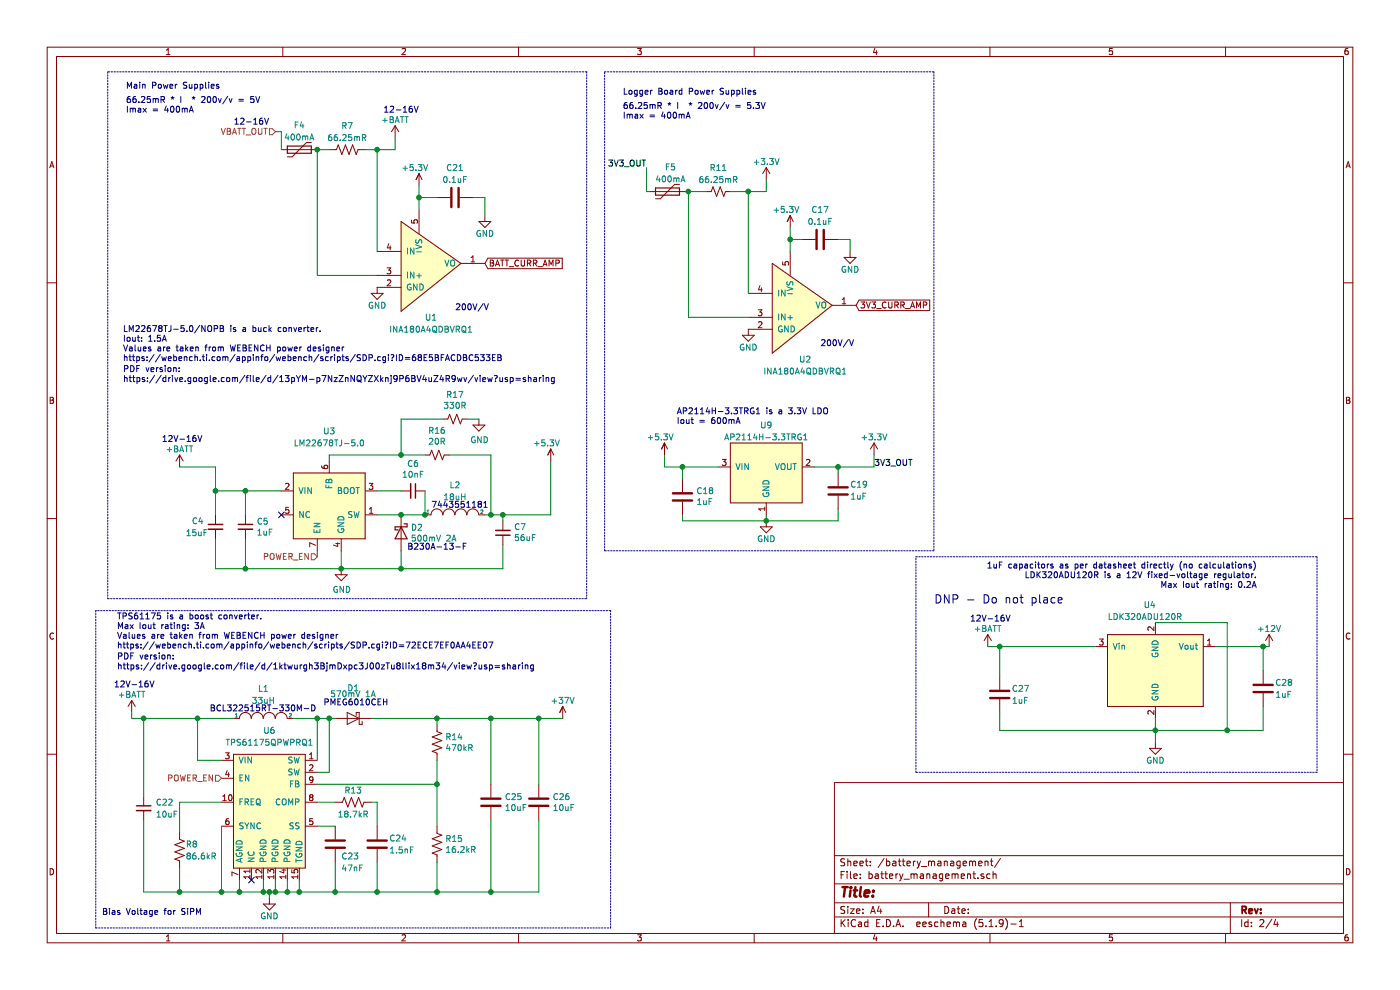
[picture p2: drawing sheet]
EESchema Schematic File Version 4
EELAYER 30 0
EELAYER END
$Descr A4 11693 8268
encoding utf-8
Sheet 2 4
Title ""
Date ""
Rev ""
Comp ""
Comment1 ""
Comment2 ""
Comment3 ""
Comment4 ""
$EndDescr
Text Notes 5200 800  0    50   ~ 0
Logger Board Power Supplies
Wire Notes Line
	7650 4650 11000 4650
Text Notes 5200 1000 0    50   ~ 0
66.25mR * I  * 200v/v = 5.3V\nImax = 400mA
Text Notes 6850 2900 0    50   ~ 0
200V/V
$Comp
L power:GND #PWR036
U 1 1
P 6400 4350
F 0 "#PWR036" H 6400 4100 50  0001 C CNN
F 1 "GND" H 6400 4200 50  0000 C CNN
F 2 "" H 6400 4350 50  0001 C CNN
F 3 "" H 6400 4350 50  0001 C CNN
	1    6400 4350
	1    0    0    -1  
$EndComp
$Comp
L Device:C C19
U 1 1
P 7000 4100
F 0 "C19" H 6900 4050 50  0000 R CNN
F 1 "1uF" H 6900 4150 50  0000 R CNN
F 2 "Capacitor_SMD:C_0805_2012Metric_Pad1.18x1.45mm_HandSolder" H 7038 3950 50  0001 C CNN
F 3 "~" H 7000 4100 50  0001 C CNN
	1    7000 4100
	-1   0    0    1   
$EndComp
$Comp
L Device:C C18
U 1 1
P 5700 4150
F 0 "C18" H 5585 4104 50  0000 R CNN
F 1 "1uF" H 5585 4195 50  0000 R CNN
F 2 "Capacitor_SMD:C_0805_2012Metric_Pad1.18x1.45mm_HandSolder" H 5738 4000 50  0001 C CNN
F 3 "~" H 5700 4150 50  0001 C CNN
	1    5700 4150
	-1   0    0    1   
$EndComp
$Comp
L power:GND #PWR031
U 1 1
P 7100 2100
F 0 "#PWR031" H 7100 1850 50  0001 C CNN
F 1 "GND" H 7100 1950 50  0000 C CNN
F 2 "" H 7100 2100 50  0001 C CNN
F 3 "" H 7100 2100 50  0001 C CNN
	1    7100 2100
	1    0    0    -1  
$EndComp
$Comp
L Device:C C17
U 1 1
P 6850 2000
F 0 "C17" V 6600 2000 50  0000 C CNN
F 1 "0.1uF" V 6700 2000 50  0000 C CNN
F 2 "Capacitor_SMD:C_0805_2012Metric_Pad1.18x1.45mm_HandSolder" H 6888 1850 50  0001 C CNN
F 3 "~" H 6850 2000 50  0001 C CNN
	1    6850 2000
	0    1    1    0   
$EndComp
Text GLabel 7150 2550 2    50   Input ~ 0
3V3_CURR_AMP
$Comp
L power:GND #PWR027
U 1 1
P 6250 2750
F 0 "#PWR027" H 6250 2500 50  0001 C CNN
F 1 "GND" H 6250 2600 50  0000 C CNN
F 2 "" H 6250 2750 50  0001 C CNN
F 3 "" H 6250 2750 50  0001 C CNN
	1    6250 2750
	1    0    0    -1  
$EndComp
$Comp
L payload2020_custom:+37V #PWR?01
U 1 1
P 4700 5950
F 0 "#PWR?01" H 4700 5950 50  0001 C CNN
F 1 "+37V" H 4700 6050 50  0000 C CNN
F 2 "" H 4700 5950 50  0001 C CNN
F 3 "" H 4700 5950 50  0001 C CNN
	1    4700 5950
	1    0    0    -1  
$EndComp
$Comp
L payload2020_custom:TPS61175QPWPRQ1 U6
U 1 1
P 2250 6650
F 0 "U6" H 2250 7200 50  0000 C CNN
F 1 "TPS61175QPWPRQ1" H 2250 7100 50  0000 C CNN
F 2 "Payload2020_custom:TPS61175_Q1_Footprint" H 2250 6650 50  0001 C CNN
F 3 "https://www.ti.com/lit/ds/symlink/tps61175.pdf?ts=1620964494413&ref_url=https%253A%252F%252Fwww.ti.com%252Fproduct%252FTPS61175" H 2250 6650 50  0001 C CNN
	1    2250 6650
	1    0    0    -1  
$EndComp
Text Notes 1750 5950 0    50   ~ 0
BCL322515RT-330M-D
$Comp
L pspice:INDUCTOR L1
U 1 1
P 2200 6000
F 0 "L1" H 2200 6250 50  0000 C CNN
F 1 "33uH" H 2200 6150 50  0000 C CNN
F 2 "Inductor_SMD:L_1210_3225Metric_Pad1.42x2.65mm_HandSolder" H 2200 6000 50  0001 C CNN
F 3 "https://product.tdk.com/system/files/dam/doc/product/inductor/inductor/smd/catalog/inductor_automotive_power_bcl322515rt-d_en.pdf" H 2200 6000 50  0001 C CNN
	1    2200 6000
	1    0    0    -1  
$EndComp
Text Notes 2700 5900 0    50   ~ 0
PMEG6010CEH
$Comp
L Diode:PMEG6010CEH D1
U 1 1
P 2950 6000
F 0 "D1" H 2950 5750 50  0000 C CNN
F 1 "570mV 1A" H 2950 5800 50  0000 C CNN
F 2 "Diode_SMD:D_SOD-123F" H 2950 5825 50  0001 C CNN
F 3 "https://assets.nexperia.com/documents/data-sheet/PMEG6010CEH_PMEG6010CEJ.pdf" H 2950 6000 50  0001 C CNN
	1    2950 6000
	-1   0    0    1   
$EndComp
Wire Wire Line
	1800 3900 1800 4100
Text Notes 10500 5000 2    50   ~ 0
1uF capacitors as per datasheet directly (no calculations)\nLDK320ADU120R is a 12V fixed-voltage regulator.\nMax Iout rating: 0.2A\n\n
Text Notes 8100 5200 0    50   ~ 0
12V-16V
Text Notes 975  5600 0    51   ~ 0
PDF version:\nhttps://drive.google.com/file/d/1ktwurgh3BjmDxpc3J00zTu8lIix18m34/view?usp=sharing
$Comp
L Device:C C26
U 1 1
P 4500 6700
F 0 "C26" H 4615 6746 50  0000 L CNN
F 1 "10uF" H 4615 6655 50  0000 L CNN
F 2 "Capacitor_SMD:C_0805_2012Metric_Pad1.18x1.45mm_HandSolder" H 4538 6550 50  0001 C CNN
F 3 "~" H 4500 6700 50  0001 C CNN
	1    4500 6700
	1    0    0    -1  
$EndComp
$Comp
L Device:R_US R15
U 1 1
P 3650 7050
F 0 "R15" H 3718 7096 50  0000 L CNN
F 1 "16.2kR" H 3718 7005 50  0000 L CNN
F 2 "Resistor_SMD:R_0805_2012Metric_Pad1.20x1.40mm_HandSolder" V 3690 7040 50  0001 C CNN
F 3 "~" H 3650 7050 50  0001 C CNN
	1    3650 7050
	1    0    0    -1  
$EndComp
$Comp
L Device:R_US R8
U 1 1
P 1500 7100
F 0 "R8" H 1550 7150 50  0000 L CNN
F 1 "86.6kR" H 1550 7050 50  0000 L CNN
F 2 "Resistor_SMD:R_0805_2012Metric_Pad1.20x1.40mm_HandSolder" V 1540 7090 50  0001 C CNN
F 3 "~" H 1500 7100 50  0001 C CNN
	1    1500 7100
	1    0    0    -1  
$EndComp
$Comp
L Device:C C23
U 1 1
P 2800 7050
F 0 "C23" H 2850 6950 50  0000 L CNN
F 1 "47nF" H 2850 6850 50  0000 L CNN
F 2 "Capacitor_SMD:C_0805_2012Metric_Pad1.18x1.45mm_HandSolder" H 2838 6900 50  0001 C CNN
F 3 "~" H 2800 7050 50  0001 C CNN
	1    2800 7050
	1    0    0    -1  
$EndComp
$Comp
L Device:C C24
U 1 1
P 3150 7050
F 0 "C24" H 3250 7100 50  0000 L CNN
F 1 "1.5nF" H 3250 7000 50  0000 L CNN
F 2 "Capacitor_SMD:C_0805_2012Metric_Pad1.18x1.45mm_HandSolder" H 3188 6900 50  0001 C CNN
F 3 "~" H 3150 7050 50  0001 C CNN
	1    3150 7050
	1    0    0    -1  
$EndComp
$Comp
L Device:R_US R13
U 1 1
P 2950 6700
F 0 "R13" V 2850 6700 50  0000 C CNN
F 1 "18.7kR" V 3050 6700 50  0000 C CNN
F 2 "Resistor_SMD:R_0805_2012Metric_Pad1.20x1.40mm_HandSolder" V 2990 6690 50  0001 C CNN
F 3 "~" H 2950 6700 50  0001 C CNN
	1    2950 6700
	0    1    1    0   
$EndComp
$Comp
L Device:R_US R14
U 1 1
P 3650 6200
F 0 "R14" H 3718 6246 50  0000 L CNN
F 1 "470kR" H 3718 6155 50  0000 L CNN
F 2 "Resistor_SMD:R_0805_2012Metric_Pad1.20x1.40mm_HandSolder" V 3690 6190 50  0001 C CNN
F 3 "~" H 3650 6200 50  0001 C CNN
	1    3650 6200
	1    0    0    -1  
$EndComp
Text Notes 7800 5050 0    69   ~ 0
DNP - Do not place
Text Notes 975  5425 0    50   ~ 0
TPS61175 is a boost converter.\nMax Iout rating: 3A\nValues are taken from WEBENCH power designer\nhttps://webench.ti.com/appinfo/webench/scripts/SDP.cgi?ID=72ECE7EF0AA4EE07
$Comp
L Device:C C28
U 1 1
P 10550 5750
F 0 "C28" H 10650 5800 50  0000 L CNN
F 1 "1uF" H 10650 5700 50  0000 L CNN
F 2 "Capacitor_SMD:C_0805_2012Metric_Pad1.18x1.45mm_HandSolder" H 10588 5600 50  0001 C CNN
F 3 "~" H 10550 5750 50  0001 C CNN
	1    10550 5750
	1    0    0    -1  
$EndComp
$Comp
L power:GND #PWR033
U 1 1
P 9650 6200
F 0 "#PWR033" H 9650 5950 50  0001 C CNN
F 1 "GND" H 9650 6050 50  0000 C CNN
F 2 "" H 9650 6200 50  0001 C CNN
F 3 "" H 9650 6200 50  0001 C CNN
	1    9650 6200
	1    0    0    -1  
$EndComp
$Comp
L Device:C C27
U 1 1
P 8350 5800
F 0 "C27" H 8450 5850 50  0000 L CNN
F 1 "1uF" H 8450 5750 50  0000 L CNN
F 2 "Capacitor_SMD:C_0805_2012Metric_Pad1.18x1.45mm_HandSolder" H 8388 5650 50  0001 C CNN
F 3 "~" H 8350 5800 50  0001 C CNN
	1    8350 5800
	1    0    0    -1  
$EndComp
Text Notes 5650 3550 0    50   ~ 0
AP2114H-3.3TRG1 is a 3.3V LDO\nIout = 600mA
$Comp
L power:+BATT #PWR024
U 1 1
P 1500 3900
F 0 "#PWR024" H 1500 3750 50  0001 C CNN
F 1 "+BATT" H 1500 4050 50  0000 C CNN
F 2 "" H 1500 3900 50  0001 C CNN
F 3 "" H 1500 3900 50  0001 C CNN
	1    1500 3900
	1    0    0    -1  
$EndComp
$Comp
L power:+BATT #PWR025
U 1 1
P 8250 5400
F 0 "#PWR025" H 8250 5250 50  0001 C CNN
F 1 "+BATT" H 8250 5550 50  0000 C CNN
F 2 "" H 8250 5400 50  0001 C CNN
F 3 "" H 8250 5400 50  0001 C CNN
	1    8250 5400
	1    0    0    -1  
$EndComp
$Comp
L power:+BATT #PWR022
U 1 1
P 1100 5950
F 0 "#PWR022" H 1100 5800 50  0001 C CNN
F 1 "+BATT" H 1100 6100 50  0000 C CNN
F 2 "" H 1100 5950 50  0001 C CNN
F 3 "" H 1100 5950 50  0001 C CNN
	1    1100 5950
	1    0    0    -1  
$EndComp
$Comp
L power:+12V #PWR037
U 1 1
P 10600 5400
F 0 "#PWR037" H 10600 5250 50  0001 C CNN
F 1 "+12V" H 10600 5550 50  0000 C CNN
F 2 "" H 10600 5400 50  0001 C CNN
F 3 "" H 10600 5400 50  0001 C CNN
	1    10600 5400
	1    0    0    -1  
$EndComp
Text Notes 1350 3700 0    50   ~ 0
12V-16V
Text Notes 950  5750 0    50   ~ 0
12V-16V
Text Label 5400 1400 2    50   ~ 0
3V3_OUT
$Comp
L power:+3.3V #PWR050
U 1 1
P 6400 1500
F 0 "#PWR050" H 6400 1350 50  0001 C CNN
F 1 "+3.3V" H 6400 1650 50  0000 C CNN
F 2 "" H 6400 1500 50  0001 C CNN
F 3 "" H 6400 1500 50  0001 C CNN
	1    6400 1500
	1    0    0    -1  
$EndComp
$Comp
L payload2020_custom:INA180 U1
U 1 1
P 3650 2200
F 0 "U1" H 3600 1750 50  0000 C CNN
F 1 "INA180A4QDBVRQ1" H 3600 1650 50  0000 C CNN
F 2 "Package_TO_SOT_SMD:SOT-23-5_HandSoldering" H 3650 2200 50  0001 C CNN
F 3 "https://www.ti.com/lit/ds/symlink/ina180.pdf?ts=1621969218968&ref_url=https%253A%252F%252Fwww.google.com%252F" H 3650 2200 50  0001 C CNN
	1    3650 2200
	1    0    0    -1  
$EndComp
Text Notes 1050 950  0    50   ~ 0
66.25mR * I  * 200v/v = 5V\nImax = 400mA
Text Notes 3800 2600 0    50   ~ 0
200V/V
$Comp
L power:GND #PWR049
U 1 1
P 4050 1800
F 0 "#PWR049" H 4050 1550 50  0001 C CNN
F 1 "GND" H 4050 1650 50  0000 C CNN
F 2 "" H 4050 1800 50  0001 C CNN
F 3 "" H 4050 1800 50  0001 C CNN
	1    4050 1800
	1    0    0    -1  
$EndComp
$Comp
L Device:C C21
U 1 1
P 3800 1650
F 0 "C21" V 3550 1650 50  0000 C CNN
F 1 "0.1uF" V 3650 1650 50  0000 C CNN
F 2 "Capacitor_SMD:C_0805_2012Metric_Pad1.18x1.45mm_HandSolder" H 3838 1500 50  0001 C CNN
F 3 "~" H 3800 1650 50  0001 C CNN
	1    3800 1650
	0    1    1    0   
$EndComp
$Comp
L power:GND #PWR041
U 1 1
P 3150 2400
F 0 "#PWR041" H 3150 2150 50  0001 C CNN
F 1 "GND" H 3150 2250 50  0000 C CNN
F 2 "" H 3150 2400 50  0001 C CNN
F 3 "" H 3150 2400 50  0001 C CNN
	1    3150 2400
	1    0    0    -1  
$EndComp
$Comp
L power:+BATT #PWR042
U 1 1
P 3300 1150
F 0 "#PWR042" H 3300 1000 50  0001 C CNN
F 1 "+BATT" H 3300 1300 50  0000 C CNN
F 2 "" H 3300 1150 50  0001 C CNN
F 3 "" H 3300 1150 50  0001 C CNN
	1    3300 1150
	1    0    0    -1  
$EndComp
Text Notes 1950 1050 0    50   ~ 0
12-16V
Text Notes 3200 950  0    50   ~ 0
12-16V
Text Notes 1050 750  0    50   ~ 0
Main Power Supplies
Wire Notes Line
	800  7750 5100 7750
Text Notes 850  7650 0    50   ~ 0
Bias Voltage for SiPM
Text GLabel 4050 2200 2    50   Input ~ 0
BATT_CURR_AMP
Text HLabel 2300 1100 0    50   Input ~ 0
VBATT_OUT
Text Label 7300 3900 0    50   ~ 0
3V3_OUT
$Comp
L Device:C_Small C22
U 1 1
P 1200 6750
F 0 "C22" H 1300 6800 50  0000 L CNN
F 1 "10uF" H 1300 6700 50  0000 L CNN
F 2 "Capacitor_SMD:C_0805_2012Metric_Pad1.18x1.45mm_HandSolder" H 1200 6750 50  0001 C CNN
F 3 "~" H 1200 6750 50  0001 C CNN
	1    1200 6750
	1    0    0    -1  
$EndComp
$Comp
L Device:C C25
U 1 1
P 4100 6700
F 0 "C25" H 4215 6746 50  0000 L CNN
F 1 "10uF" H 4215 6655 50  0000 L CNN
F 2 "Capacitor_SMD:C_0805_2012Metric_Pad1.18x1.45mm_HandSolder" H 4138 6550 50  0001 C CNN
F 3 "~" H 4100 6700 50  0001 C CNN
	1    4100 6700
	1    0    0    -1  
$EndComp
$Comp
L Device:R_US R7
U 1 1
P 2900 1250
F 0 "R7" V 2700 1250 50  0000 C CNN
F 1 "66.25mR" V 2800 1250 50  0000 C CNN
F 2 "Resistor_SMD:R_0805_2012Metric_Pad1.20x1.40mm_HandSolder" V 2940 1240 50  0001 C CNN
F 3 "~" H 2900 1250 50  0001 C CNN
	1    2900 1250
	0    1    1    0   
$EndComp
Wire Wire Line
	5400 1400 5400 1600
Wire Wire Line
	5400 1600 5425 1600
$Comp
L power:+3.3V #PWR010
U 1 1
P 7300 3800
F 0 "#PWR010" H 7300 3650 50  0001 C CNN
F 1 "+3.3V" H 7300 3950 50  0000 C CNN
F 2 "" H 7300 3800 50  0001 C CNN
F 3 "" H 7300 3800 50  0001 C CNN
	1    7300 3800
	1    0    0    -1  
$EndComp
Text HLabel 1850 6500 0    50   Input ~ 0
POWER_EN
Wire Wire Line
	10150 5400 10550 5400
Wire Wire Line
	10550 5400 10550 5600
Connection ~ 10550 5400
Wire Wire Line
	10550 5400 10600 5400
Wire Wire Line
	9650 6000 9650 6100
Wire Wire Line
	9650 6100 10250 6100
Wire Wire Line
	10550 6100 10550 5900
Connection ~ 9650 6100
Wire Wire Line
	9650 6100 9650 6200
Wire Wire Line
	9650 5200 10250 5200
Wire Wire Line
	10250 5200 10250 6100
Connection ~ 10250 6100
Wire Wire Line
	10250 6100 10550 6100
Wire Wire Line
	8350 5650 8350 5400
Wire Wire Line
	8350 5400 9150 5400
Wire Wire Line
	8250 5400 8350 5400
Connection ~ 8350 5400
Wire Wire Line
	8350 5950 8350 6100
Wire Wire Line
	8350 6100 9650 6100
Wire Notes Line
	11000 4650 11000 6450
Wire Notes Line
	11000 6450 7650 6450
Wire Notes Line
	7650 6450 7650 4650
Wire Notes Line
	7800 600  7800 4600
Wire Notes Line
	7800 4600 5050 4600
Wire Notes Line
	5050 4600 5050 600 
Wire Notes Line
	5050 600  7800 600 
Wire Notes Line
	4900 600  900  600 
Wire Notes Line
	900  5000 4900 5000
Wire Wire Line
	7300 3900 7300 3800
Wire Wire Line
	7000 3900 7000 3950
Connection ~ 7000 3900
Wire Wire Line
	7000 3900 7300 3900
Wire Wire Line
	5550 3800 5550 3900
Wire Wire Line
	7000 2000 7100 2000
Wire Wire Line
	7100 2000 7100 2100
Wire Wire Line
	6700 2000 6600 2000
Wire Wire Line
	6600 2000 6600 2100
Wire Wire Line
	6600 1900 6600 2000
Connection ~ 6600 2000
$Comp
L Device:Polyfuse F5
U 1 1
P 5575 1600
F 0 "F5" V 5775 1575 50  0000 C CNN
F 1 "400mA" V 5675 1575 50  0000 C CNN
F 2 "Fuse:Fuse_0805_2012Metric_Pad1.15x1.40mm_HandSolder" H 5625 1400 50  0001 L CNN
F 3 "~" H 5575 1600 50  0001 C CNN
	1    5575 1600
	0    -1   -1   0   
$EndComp
$Comp
L payload2020_custom:INA180 U2
U 1 1
P 6750 2550
F 0 "U2" H 6725 2100 50  0000 C CNN
F 1 "INA180A4QDBVRQ1" H 6725 2000 50  0000 C CNN
F 2 "Package_TO_SOT_SMD:SOT-23-5_HandSoldering" H 6750 2550 50  0001 C CNN
F 3 "https://www.ti.com/lit/ds/symlink/ina180.pdf?ts=1621969218968&ref_url=https%253A%252F%252Fwww.google.com%252F" H 6750 2550 50  0001 C CNN
	1    6750 2550
	1    0    0    -1  
$EndComp
$Comp
L Device:R_Small_US R11
U 1 1
P 6000 1600
F 0 "R11" V 5800 1600 50  0000 C CNN
F 1 "66.25mR" V 5900 1600 50  0000 C CNN
F 2 "Resistor_SMD:R_0805_2012Metric_Pad1.20x1.40mm_HandSolder" H 6000 1600 50  0001 C CNN
F 3 "~" H 6000 1600 50  0001 C CNN
	1    6000 1600
	0    1    1    0   
$EndComp
Wire Wire Line
	6400 1500 6400 1600
Wire Wire Line
	6400 1600 6250 1600
Wire Wire Line
	5900 1600 5750 1600
Wire Wire Line
	5750 1600 5750 2650
Wire Wire Line
	5750 2650 6250 2650
Connection ~ 5750 1600
Wire Wire Line
	5750 1600 5725 1600
Wire Wire Line
	6250 2450 6250 1600
Connection ~ 6250 1600
Wire Wire Line
	6250 1600 6100 1600
$Comp
L Device:Polyfuse F4
U 1 1
P 2500 1250
F 0 "F4" V 2700 1250 50  0000 C CNN
F 1 "400mA" V 2600 1250 50  0000 C CNN
F 2 "Fuse:Fuse_0805_2012Metric_Pad1.15x1.40mm_HandSolder" H 2550 1050 50  0001 L CNN
F 3 "~" H 2500 1250 50  0001 C CNN
	1    2500 1250
	0    -1   -1   0   
$EndComp
Wire Wire Line
	2300 1100 2350 1100
Wire Wire Line
	2350 1100 2350 1250
Wire Wire Line
	2650 1250 2750 1250
Wire Wire Line
	3300 1150 3300 1250
Wire Wire Line
	3150 2300 2650 2300
Wire Wire Line
	2650 2300 2650 1250
Connection ~ 2650 1250
Wire Wire Line
	3300 1250 3150 1250
Wire Wire Line
	3150 1250 3150 2100
Connection ~ 3150 1250
Wire Wire Line
	3150 1250 3050 1250
Wire Wire Line
	3950 1650 4050 1650
Wire Wire Line
	4050 1650 4050 1800
Wire Wire Line
	3500 1750 3500 1650
Wire Wire Line
	3500 1550 3500 1650
Connection ~ 3500 1650
Wire Wire Line
	3500 1650 3650 1650
$Comp
L power:GND #PWR028
U 1 1
P 2250 7500
F 0 "#PWR028" H 2250 7250 50  0001 C CNN
F 1 "GND" H 2250 7350 50  0000 C CNN
F 2 "" H 2250 7500 50  0001 C CNN
F 3 "" H 2250 7500 50  0001 C CNN
	1    2250 7500
	1    0    0    -1  
$EndComp
Wire Wire Line
	2250 7500 2250 7450
Connection ~ 2250 7450
Wire Wire Line
	1850 6900 1850 7450
Wire Wire Line
	1500 6950 1500 6700
Wire Wire Line
	1500 7250 1500 7450
Connection ~ 1850 7450
Wire Wire Line
	3150 7200 3150 7450
Wire Wire Line
	3150 7450 2800 7450
Wire Wire Line
	2800 7200 2800 7450
Connection ~ 2800 7450
Wire Wire Line
	2650 6900 2800 6900
Wire Wire Line
	2650 6700 2800 6700
Wire Wire Line
	3150 6700 3150 6900
Wire Wire Line
	3100 6700 3150 6700
Wire Wire Line
	1200 7450 1200 6850
Wire Wire Line
	1100 5950 1100 6000
Wire Wire Line
	1950 6000 1650 6000
Wire Wire Line
	1200 6000 1200 6650
Connection ~ 1200 6000
Wire Wire Line
	1200 6000 1100 6000
Wire Wire Line
	1850 6350 1650 6350
Wire Wire Line
	1650 6350 1650 6000
Connection ~ 1650 6000
Wire Wire Line
	1650 6000 1200 6000
Wire Wire Line
	2450 6000 2650 6000
Wire Wire Line
	2650 6350 2650 6000
Connection ~ 2650 6000
Wire Wire Line
	2650 6000 2750 6000
Wire Wire Line
	2750 6000 2750 6450
Wire Wire Line
	2750 6450 2650 6450
Connection ~ 2750 6000
Wire Wire Line
	2750 6000 2800 6000
Wire Wire Line
	3100 6000 3650 6000
Wire Wire Line
	3650 6000 3650 6050
Wire Wire Line
	3650 6000 4100 6000
Connection ~ 3650 6000
Wire Wire Line
	4500 6000 4500 6550
Wire Wire Line
	4100 6550 4100 6000
Connection ~ 4100 6000
Wire Wire Line
	3650 6900 3650 6550
Wire Wire Line
	2650 6550 3650 6550
Connection ~ 3650 6550
Wire Wire Line
	3650 6550 3650 6350
Wire Wire Line
	4500 6850 4500 7450
Wire Wire Line
	3150 7450 3650 7450
Wire Wire Line
	3650 7450 3650 7200
Connection ~ 3150 7450
Wire Wire Line
	3650 7450 4100 7450
Connection ~ 3650 7450
Wire Wire Line
	4100 6850 4100 7450
Wire Wire Line
	5700 4300 5700 4350
Wire Wire Line
	5700 4350 6400 4350
Wire Wire Line
	7000 4350 7000 4250
Connection ~ 6400 4350
$Comp
L payload2020_custom:AP2114H-3.3TRG1 U9
U 1 1
P 6400 3850
F 0 "U9" H 6400 4150 50  0000 C CNN
F 1 "AP2114H-3.3TRG1" H 6400 4050 50  0000 C CNN
F 2 "Package_TO_SOT_SMD:SOT-223-3_TabPin2" H 6400 3850 50  0001 C CNN
F 3 "https://www.diodes.com/assets/Datasheets/AP2114.pdf" H 6400 3850 50  0001 C CNN
	1    6400 3850
	1    0    0    -1  
$EndComp
Wire Wire Line
	6400 4300 6400 4350
Wire Wire Line
	6400 4350 7000 4350
Wire Wire Line
	1500 3900 1800 3900
$Comp
L payload2020_custom:LM22678TJ-5.0 U3
U 1 1
P 2750 4250
F 0 "U3" H 2750 4900 50  0000 C CNN
F 1 "LM22678TJ-5.0" H 2750 4800 50  0000 C CNN
F 2 "Package_TO_SOT_SMD:TO-263-7_TabPin4" H 2750 4625 50  0001 C CNN
F 3 "https://www.ti.com/lit/ds/symlink/lm22678.pdf?ts=1623378931589&ref_url=https%253A%252F%252Fwww.ti.com%252Fproduct%252FLM22678" H 2750 4625 50  0001 C CNN
	1    2750 4250
	1    0    0    -1  
$EndComp
Wire Wire Line
	2350 4100 2050 4100
Wire Wire Line
	1800 4100 1800 4300
Connection ~ 1800 4100
Wire Wire Line
	2050 4100 2050 4300
NoConn ~ 2350 4300
$Comp
L power:GND #PWR035
U 1 1
P 4000 3500
F 0 "#PWR035" H 4000 3250 50  0001 C CNN
F 1 "GND" H 4005 3327 50  0000 C CNN
F 2 "" H 4000 3500 50  0001 C CNN
F 3 "" H 4000 3500 50  0001 C CNN
	1    4000 3500
	1    0    0    -1  
$EndComp
$Comp
L Device:R_Small_US R17
U 1 1
P 3800 3500
F 0 "R17" V 3595 3500 50  0000 C CNN
F 1 "330R" V 3686 3500 50  0000 C CNN
F 2 "Resistor_SMD:R_0805_2012Metric_Pad1.20x1.40mm_HandSolder" H 3800 3500 50  0001 C CNN
F 3 "~" H 3800 3500 50  0001 C CNN
	1    3800 3500
	0    1    1    0   
$EndComp
Wire Wire Line
	3900 3500 4000 3500
$Comp
L Device:R_Small_US R16
U 1 1
P 3650 3800
F 0 "R16" V 3445 3800 50  0000 C CNN
F 1 "20R" V 3536 3800 50  0000 C CNN
F 2 "Resistor_SMD:R_0805_2012Metric_Pad1.20x1.40mm_HandSolder" H 3650 3800 50  0001 C CNN
F 3 "~" H 3650 3800 50  0001 C CNN
	1    3650 3800
	0    1    1    0   
$EndComp
Wire Wire Line
	1800 4500 1800 4750
$Comp
L Device:C_Small C4
U 1 1
P 1800 4400
F 0 "C4" H 1600 4450 50  0000 L CNN
F 1 "15uF" H 1550 4350 50  0000 L CNN
F 2 "Capacitor_SMD:C_0805_2012Metric_Pad1.18x1.45mm_HandSolder" H 1800 4400 50  0001 C CNN
F 3 "~" H 1800 4400 50  0001 C CNN
	1    1800 4400
	1    0    0    -1  
$EndComp
$Comp
L Device:C_Small C5
U 1 1
P 2050 4400
F 0 "C5" H 2142 4446 50  0000 L CNN
F 1 "1uF" H 2142 4355 50  0000 L CNN
F 2 "Capacitor_SMD:C_0805_2012Metric_Pad1.18x1.45mm_HandSolder" H 2050 4400 50  0001 C CNN
F 3 "~" H 2050 4400 50  0001 C CNN
	1    2050 4400
	1    0    0    -1  
$EndComp
Wire Wire Line
	2050 4500 2050 4750
Text HLabel 2650 4650 0    50   Input ~ 0
POWER_EN
Wire Wire Line
	2650 4600 2650 4650
$Comp
L power:GND #PWR032
U 1 1
P 2850 4750
F 0 "#PWR032" H 2850 4500 50  0001 C CNN
F 1 "GND" H 2855 4577 50  0000 C CNN
F 2 "" H 2850 4750 50  0001 C CNN
F 3 "" H 2850 4750 50  0001 C CNN
	1    2850 4750
	1    0    0    -1  
$EndComp
Wire Wire Line
	3350 3500 3350 3800
$Comp
L Device:D_Schottky D2
U 1 1
P 3350 4450
F 0 "D2" V 3304 4530 50  0000 L CNN
F 1 "500mV 2A" V 3395 4530 50  0000 L CNN
F 2 "Diode_SMD:D_SMA_Handsoldering" H 3350 4450 50  0001 C CNN
F 3 "https://www.diodes.com/assets/Datasheets/ds13004.pdf" H 3350 4450 50  0001 C CNN
	1    3350 4450
	0    1    1    0   
$EndComp
$Comp
L Device:C_Small C6
U 1 1
P 3450 4100
F 0 "C6" V 3221 4100 50  0000 C CNN
F 1 "10nF" V 3312 4100 50  0000 C CNN
F 2 "Capacitor_SMD:C_0805_2012Metric_Pad1.18x1.45mm_HandSolder" H 3450 4100 50  0001 C CNN
F 3 "~" H 3450 4100 50  0001 C CNN
	1    3450 4100
	0    1    1    0   
$EndComp
Wire Wire Line
	2750 3800 3350 3800
Connection ~ 3350 3800
Wire Wire Line
	3350 3800 3550 3800
Wire Wire Line
	2750 3800 2750 3850
Wire Wire Line
	3150 4100 3350 4100
Wire Wire Line
	3150 4300 3350 4300
Wire Wire Line
	3550 4300 3550 4100
Connection ~ 3350 4300
Wire Wire Line
	3350 4300 3550 4300
Connection ~ 3550 4300
$Comp
L pspice:INDUCTOR L2
U 1 1
P 3800 4300
F 0 "L2" H 3800 4550 50  0000 C CNN
F 1 "18uH" H 3800 4450 50  0000 C CNN
F 2 "Inductor_SMD:L_Wuerth_HCI-1365" H 3800 4300 50  0001 C CNN
F 3 "https://www.we-online.de/katalog/datasheet/7443551181.pdf" H 3800 4300 50  0001 C CNN
	1    3800 4300
	1    0    0    -1  
$EndComp
Wire Wire Line
	3750 3800 4100 3800
Connection ~ 2850 4750
Wire Wire Line
	2850 4600 2850 4750
Wire Wire Line
	2850 4750 3350 4750
Wire Wire Line
	3350 4750 3350 4600
$Comp
L Device:C_Small C7
U 1 1
P 4200 4450
F 0 "C7" H 4108 4404 50  0000 R CNN
F 1 "56uF" H 4108 4495 50  0000 R CNN
F 2 "Capacitor_SMD:C_0805_2012Metric_Pad1.18x1.45mm_HandSolder" H 4200 4450 50  0001 C CNN
F 3 "~" H 4200 4450 50  0001 C CNN
	1    4200 4450
	-1   0    0    1   
$EndComp
Wire Wire Line
	4050 4300 4100 4300
Wire Wire Line
	4200 4300 4200 4350
Wire Wire Line
	4100 3800 4100 4300
Connection ~ 4100 4300
Wire Wire Line
	4100 4300 4200 4300
Wire Wire Line
	3350 4750 4200 4750
Wire Wire Line
	4200 4750 4200 4550
Connection ~ 3350 4750
Wire Wire Line
	4200 4300 4600 4300
Wire Wire Line
	4600 4300 4600 3850
Connection ~ 4200 4300
Connection ~ 2050 4100
Connection ~ 2050 4750
Wire Wire Line
	2050 4750 2850 4750
Wire Wire Line
	1800 4750 2050 4750
Wire Wire Line
	1800 4100 2050 4100
Text Notes 3400 4600 0    50   ~ 0
B230A-13-F
Wire Wire Line
	3350 3500 3700 3500
$Comp
L payload2020_custom:+5.3V #U04
U 1 1
P 4600 3750
F 0 "#U04" H 4600 3925 50  0001 C CNN
F 1 "+5.3V" H 4450 3800 50  0000 L CNN
F 2 "" H 4600 3750 50  0001 C CNN
F 3 "" H 4600 3750 50  0001 C CNN
	1    4600 3750
	1    0    0    -1  
$EndComp
Text Notes 3600 4250 0    50   ~ 0
7443551181
Text Notes 1025 3200 0    51   ~ 0
PDF version:\nhttps://drive.google.com/file/d/13pYM-p7NzZnNQYZXknj9P6BV4uZ4R9wv/view?usp=sharing
Text Notes 1025 3025 0    50   ~ 0
LM22678TJ-5.0/NOPB is a buck converter.\nIout: 1.5A\nValues are taken from WEBENCH power designer\nhttps://webench.ti.com/appinfo/webench/scripts/SDP.cgi?ID=68E5BFACDBC533EB
Wire Notes Line
	5100 7750 5100 5100
Wire Notes Line
	5100 5100 800  5100
Wire Notes Line
	800  5100 800  7750
Wire Notes Line
	4900 600  4900 5000
Wire Notes Line
	900  600  900  5000
$Comp
L payload2020_custom:LDK320ADU120R U4
U 1 1
P 9650 5700
F 0 "U4" H 9550 6350 50  0000 L CNN
F 1 "LDK320ADU120R" H 9250 6250 50  0000 L CNN
F 2 "Package_TO_SOT_SMD:SOT-89-3_Handsoldering" H 9475 5825 50  0001 C CNN
F 3 "https://www.st.com/resource/en/datasheet/ldk320.pdf" H 9475 5825 50  0001 C CNN
	1    9650 5700
	1    0    0    -1  
$EndComp
Wire Wire Line
	6000 3900 5700 3900
Wire Wire Line
	5700 3900 5700 4000
Connection ~ 5700 3900
Wire Wire Line
	5700 3900 5550 3900
$Comp
L payload2020_custom:+5.3V #U07
U 1 1
P 3500 1450
F 0 "#U07" H 3500 1625 50  0001 C CNN
F 1 "+5.3V" H 3350 1500 50  0000 L CNN
F 2 "" H 3500 1450 50  0001 C CNN
F 3 "" H 3500 1450 50  0001 C CNN
	1    3500 1450
	1    0    0    -1  
$EndComp
$Comp
L payload2020_custom:+5.3V #U09
U 1 1
P 6600 1800
F 0 "#U09" H 6600 1975 50  0001 C CNN
F 1 "+5.3V" H 6450 1850 50  0000 L CNN
F 2 "" H 6600 1800 50  0001 C CNN
F 3 "" H 6600 1800 50  0001 C CNN
	1    6600 1800
	1    0    0    -1  
$EndComp
$Comp
L payload2020_custom:+5.3V #U08
U 1 1
P 5550 3700
F 0 "#U08" H 5550 3875 50  0001 C CNN
F 1 "+5.3V" H 5400 3750 50  0000 L CNN
F 2 "" H 5550 3700 50  0001 C CNN
F 3 "" H 5550 3700 50  0001 C CNN
	1    5550 3700
	1    0    0    -1  
$EndComp
Wire Wire Line
	6800 3900 7000 3900
Wire Wire Line
	2250 7450 2300 7450
Wire Wire Line
	2200 7350 2200 7450
Connection ~ 2200 7450
Wire Wire Line
	2200 7450 2250 7450
Wire Wire Line
	2300 7350 2300 7450
Connection ~ 2300 7450
Wire Wire Line
	2300 7450 2400 7450
Wire Wire Line
	2400 7350 2400 7450
Connection ~ 2400 7450
Wire Wire Line
	2400 7450 2500 7450
Wire Wire Line
	2500 7350 2500 7450
Connection ~ 2500 7450
Wire Wire Line
	2500 7450 2800 7450
NoConn ~ 2100 7350
Wire Wire Line
	1850 7450 2000 7450
Wire Wire Line
	2000 7350 2000 7450
Connection ~ 2000 7450
Wire Wire Line
	2000 7450 2200 7450
Connection ~ 1500 7450
Wire Wire Line
	1500 7450 1200 7450
Wire Wire Line
	1500 7450 1850 7450
Wire Wire Line
	1500 6700 1850 6700
Connection ~ 4500 6000
Wire Wire Line
	4500 6000 4700 6000
Wire Wire Line
	4100 6000 4500 6000
Wire Wire Line
	4100 7450 4500 7450
Connection ~ 4100 7450
$EndSCHEMATC
